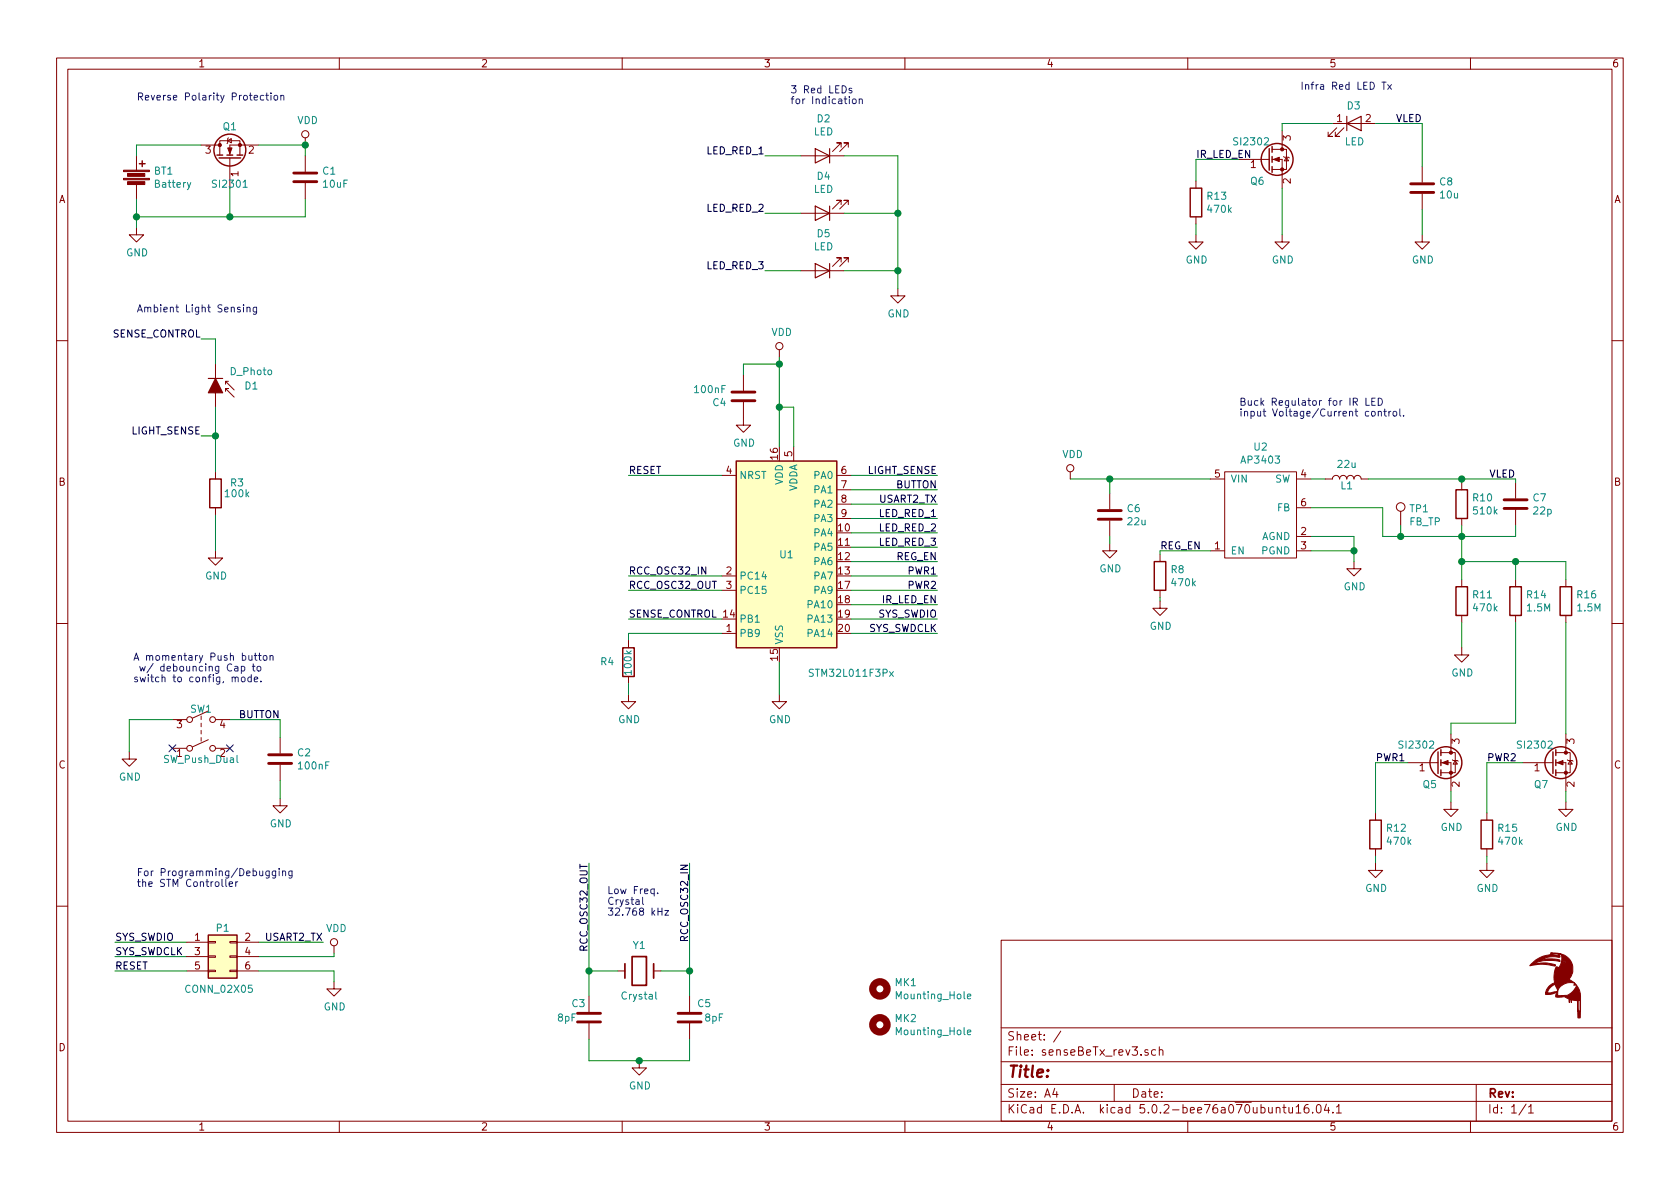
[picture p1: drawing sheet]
EESchema Schematic File Version 4
LIBS:senseBeTx_rev3-cache
EELAYER 26 0
EELAYER END
$Descr A4 11693 8268
encoding utf-8
Sheet 1 1
Title ""
Date ""
Rev ""
Comp ""
Comment1 ""
Comment2 ""
Comment3 ""
Comment4 ""
$EndDescr
$Comp
L senseBeTx_rev3-rescue:Battery-senseBeRx_rev1 BT1
U 1 1
P 950 1225
F 0 "BT1" H 1068 1271 50  0000 L CNN
F 1 "Battery" H 1068 1180 50  0000 L CNN
F 2 "senseBeTx_rev2_fp:AA_BAT_Holder" V 950 1265 60  0001 C CNN
F 3 "" V 950 1265 60  0000 C CNN
	1    950  1225
	1    0    0    -1  
$EndComp
$Comp
L senseBeTx_rev3-rescue:C-senseBeRx_rev1 C1
U 1 1
P 2125 1225
F 0 "C1" H 2240 1271 50  0000 L CNN
F 1 "10uF" H 2240 1180 50  0000 L CNN
F 2 "senseBeTx_rev1_fp:C_0805" H 2163 1075 30  0001 C CNN
F 3 "" H 2125 1225 60  0000 C CNN
	1    2125 1225
	1    0    0    -1  
$EndComp
$Comp
L senseBeTx_rev3-rescue:Crystal-senseBeRx_rev1 Y1
U 1 1
P 4450 6750
F 0 "Y1" H 4450 6575 50  0000 C CNN
F 1 "Crystal" H 4450 6927 50  0000 C CNN
F 2 "senseBeTx_rev2_fp:Crystal_C38-LF_d3.0mm_l8.0mm_Vertical" H 4450 6750 50  0001 C CNN
F 3 "" H 4450 6750 50  0000 C CNN
	1    4450 6750
	-1   0    0    1   
$EndComp
$Comp
L senseBeTx_rev3-rescue:D_Photo-senseBeRx_rev1 D1
U 1 1
P 1500 2725
F 0 "D1" V 1450 2975 50  0000 C CNN
F 1 "D_Photo" V 1350 2975 50  0000 C CNN
F 2 "LED_THT:LED_D5.0mm" H 1450 2725 50  0001 C CNN
F 3 "~" H 1450 2725 50  0001 C CNN
	1    1500 2725
	0    1    1    0   
$EndComp
$Comp
L senseBeTx_rev3-rescue:GND-senseBeRx_rev1 #PWR01
U 1 1
P 950 1575
F 0 "#PWR01" H 950 1325 50  0001 C CNN
F 1 "GND" H 955 1402 50  0000 C CNN
F 2 "" H 950 1575 60  0000 C CNN
F 3 "" H 950 1575 60  0000 C CNN
	1    950  1575
	1    0    0    -1  
$EndComp
$Comp
L senseBeTx_rev3-rescue:LOGO-senseBeRx_rev1 #G1
U 1 1
P 10825 6850
F 0 "#G1" H 10825 6652 60  0001 C CNN
F 1 "LOGO" H 10825 7048 60  0001 C CNN
F 2 "" H 10825 6850 60  0001 C CNN
F 3 "" H 10825 6850 60  0001 C CNN
	1    10825 6850
	1    0    0    -1  
$EndComp
$Comp
L senseBeTx_rev3-rescue:Mounting_Hole-senseBeRx_rev1 MK2
U 1 1
P 6125 7125
F 0 "MK2" H 6225 7171 50  0000 L CNN
F 1 "Mounting_Hole" H 6225 7080 50  0000 L CNN
F 2 "MountingHole:MountingHole_3.2mm_M3" H 6125 7125 50  0001 C CNN
F 3 "" H 6125 7125 50  0001 C CNN
	1    6125 7125
	1    0    0    -1  
$EndComp
$Comp
L Device:Q_NMOS_GSD Q1
U 1 1
P 1600 1100
F 0 "Q1" V 1825 1100 50  0000 C CNN
F 1 "SI2301" V 1425 1100 50  0000 C CNN
F 2 "senseBeTx_rev1_fp:SOT-23" H 1800 1200 50  0001 C CNN
F 3 "~" H 1600 1100 50  0001 C CNN
	1    1600 1100
	0    -1   -1   0   
$EndComp
$Comp
L Switch:SW_DPST SW1
U 1 1
P 1400 5100
F 0 "SW1" H 1400 5275 50  0000 C CNN
F 1 "SW_Push_Dual" H 1400 4925 50  0000 C CNN
F 2 "Button_Switch_THT:SW_PUSH_6mm" H 1400 5300 50  0001 C CNN
F 3 "" H 1400 5300 50  0001 C CNN
	1    1400 5100
	1    0    0    -1  
$EndComp
$Comp
L senseBeTx_rev3-rescue:VDD-senseBeRx_rev1 #PWR04
U 1 1
P 2125 1000
F 0 "#PWR04" H 2125 850 50  0001 C CNN
F 1 "VDD" H 2142 1173 50  0000 C CNN
F 2 "" H 2125 1000 60  0000 C CNN
F 3 "" H 2125 1000 60  0000 C CNN
	1    2125 1000
	1    0    0    -1  
$EndComp
$Comp
L MCU_ST_STM32L0:STM32L011F3Px U1
U 1 1
P 5525 3800
F 0 "U1" H 5475 3750 50  0000 C CNN
F 1 "STM32L011F3Px" H 5925 2925 50  0000 C CNN
F 2 "Package_SO:TSSOP-20_4.4x6.5mm_P0.65mm" H 5125 3100 50  0001 R CNN
F 3 "http://www.st.com/st-web-ui/static/active/en/resource/technical/document/datasheet/DM00206508.pdf" H 5525 3800 50  0001 C CNN
	1    5525 3800
	1    0    0    -1  
$EndComp
Wire Wire Line
	950  1075 950  1000
Wire Wire Line
	950  1000 1400 1000
Wire Wire Line
	1800 1000 2125 1000
Wire Wire Line
	2125 1075 2125 1000
Wire Wire Line
	950  1375 950  1500
Wire Wire Line
	2125 1375 2125 1500
Wire Wire Line
	2125 1500 1600 1500
Connection ~ 950  1500
Wire Wire Line
	950  1500 950  1575
Wire Wire Line
	1600 1300 1600 1500
Connection ~ 1600 1500
Wire Wire Line
	1600 1500 950  1500
$Comp
L senseBeTx_rev3-rescue:Mounting_Hole-senseBeRx_rev1 MK1
U 1 1
P 6125 6875
F 0 "MK1" H 6225 6921 50  0000 L CNN
F 1 "Mounting_Hole" H 6225 6830 50  0000 L CNN
F 2 "MountingHole:MountingHole_3.2mm_M3" H 6125 6875 50  0001 C CNN
F 3 "" H 6125 6875 50  0001 C CNN
	1    6125 6875
	1    0    0    -1  
$EndComp
$Comp
L senseBeTx_rev3-rescue:C-senseBeRx_rev1 C3
U 1 1
P 4100 7075
F 0 "C3" H 3975 7175 50  0000 L CNN
F 1 "8pF" H 3875 7075 50  0000 L CNN
F 2 "Capacitor_SMD:C_0603_1608Metric_Pad1.05x0.95mm_HandSolder" H 4138 6925 30  0001 C CNN
F 3 "" H 4100 7075 60  0000 C CNN
	1    4100 7075
	1    0    0    -1  
$EndComp
$Comp
L senseBeTx_rev3-rescue:C-senseBeRx_rev1 C5
U 1 1
P 4800 7075
F 0 "C5" H 4850 7175 50  0000 L CNN
F 1 "8pF" H 4900 7075 50  0000 L CNN
F 2 "Capacitor_SMD:C_0603_1608Metric_Pad1.05x0.95mm_HandSolder" H 4838 6925 30  0001 C CNN
F 3 "" H 4800 7075 60  0000 C CNN
	1    4800 7075
	1    0    0    -1  
$EndComp
$Comp
L senseBeTx_rev3-rescue:GND-senseBeRx_rev1 #PWR010
U 1 1
P 4450 7375
F 0 "#PWR010" H 4450 7125 50  0001 C CNN
F 1 "GND" H 4455 7202 50  0000 C CNN
F 2 "" H 4450 7375 60  0000 C CNN
F 3 "" H 4450 7375 60  0000 C CNN
	1    4450 7375
	1    0    0    -1  
$EndComp
Text Label 4375 4000 0    50   ~ 0
RCC_OSC32_IN
Text Label 4375 4100 0    50   ~ 0
RCC_OSC32_OUT
Text Label 4800 6000 3    50   ~ 0
RCC_OSC32_IN
Text Label 4100 6000 3    50   ~ 0
RCC_OSC32_OUT
Wire Wire Line
	4100 7225 4100 7375
Wire Wire Line
	4800 7225 4800 7375
Text Label 2250 6550 2    50   ~ 0
USART2_TX
Text Label 6525 3300 2    50   ~ 0
LIGHT_SENSE
Text Label 6525 4300 2    50   ~ 0
SYS_SWDIO
Text Label 6525 4400 2    50   ~ 0
SYS_SWDCLK
Wire Wire Line
	5925 3300 6525 3300
Wire Wire Line
	5925 3400 6525 3400
Wire Wire Line
	1800 6550 2250 6550
Wire Wire Line
	800  6550 1300 6550
Wire Wire Line
	5925 3700 6525 3700
Wire Wire Line
	6525 4300 5925 4300
Wire Wire Line
	5925 4400 6525 4400
Wire Wire Line
	5925 4100 6525 4100
Text Label 1400 3025 2    50   ~ 0
LIGHT_SENSE
Text Label 1950 5000 2    50   ~ 0
BUTTON
Text Label 6525 3500 2    50   ~ 0
USART2_TX
Wire Wire Line
	5925 3500 6525 3500
Wire Wire Line
	6525 3600 5925 3600
Wire Wire Line
	5925 4200 6525 4200
Wire Wire Line
	5925 3800 6525 3800
Wire Wire Line
	5925 4000 6525 4000
Wire Wire Line
	6525 3900 5925 3900
Text Label 800  6550 0    50   ~ 0
SYS_SWDIO
Text Label 800  6650 0    50   ~ 0
SYS_SWDCLK
$Comp
L senseBeTx_rev3-rescue:GND-senseBeRx_rev1 #PWR02
U 1 1
P 2325 6825
F 0 "#PWR02" H 2325 6575 50  0001 C CNN
F 1 "GND" H 2330 6652 50  0000 C CNN
F 2 "" H 2325 6825 60  0000 C CNN
F 3 "" H 2325 6825 60  0000 C CNN
	1    2325 6825
	1    0    0    -1  
$EndComp
Wire Wire Line
	800  6650 1300 6650
$Comp
L senseBeTx_rev3-rescue:C-senseBeRx_rev1 C2
U 1 1
P 1950 5275
F 0 "C2" H 2065 5321 50  0000 L CNN
F 1 "100nF" H 2065 5230 50  0000 L CNN
F 2 "Capacitor_SMD:C_0603_1608Metric_Pad1.05x0.95mm_HandSolder" H 1988 5125 30  0001 C CNN
F 3 "" H 1950 5275 60  0000 C CNN
	1    1950 5275
	1    0    0    -1  
$EndComp
$Comp
L senseBeTx_rev3-rescue:GND-senseBeRx_rev1 #PWR08
U 1 1
P 1950 5550
F 0 "#PWR08" H 1950 5300 50  0001 C CNN
F 1 "GND" H 1955 5377 50  0000 C CNN
F 2 "" H 1950 5550 60  0000 C CNN
F 3 "" H 1950 5550 60  0000 C CNN
	1    1950 5550
	1    0    0    -1  
$EndComp
Wire Wire Line
	1950 5425 1950 5550
Wire Wire Line
	1600 5000 1950 5000
Wire Wire Line
	1950 5000 1950 5125
$Comp
L senseBeTx_rev3-rescue:GND-senseBeRx_rev1 #PWR03
U 1 1
P 900 5225
F 0 "#PWR03" H 900 4975 50  0001 C CNN
F 1 "GND" H 905 5052 50  0000 C CNN
F 2 "" H 900 5225 60  0000 C CNN
F 3 "" H 900 5225 60  0000 C CNN
	1    900  5225
	1    0    0    -1  
$EndComp
Wire Wire Line
	900  5225 900  5000
Wire Wire Line
	900  5000 1200 5000
$Comp
L senseBeTx_rev3-rescue:GND-senseBeRx_rev1 #PWR06
U 1 1
P 1500 3825
F 0 "#PWR06" H 1500 3575 50  0001 C CNN
F 1 "GND" H 1505 3652 50  0000 C CNN
F 2 "" H 1500 3825 60  0000 C CNN
F 3 "" H 1500 3825 60  0000 C CNN
	1    1500 3825
	1    0    0    -1  
$EndComp
$Comp
L senseBeTx_rev3-rescue:VDD-senseBeRx_rev1 #PWR012
U 1 1
P 5425 2475
F 0 "#PWR012" H 5425 2325 50  0001 C CNN
F 1 "VDD" H 5442 2648 50  0000 C CNN
F 2 "" H 5425 2475 60  0000 C CNN
F 3 "" H 5425 2475 60  0000 C CNN
	1    5425 2475
	1    0    0    -1  
$EndComp
$Comp
L senseBeTx_rev3-rescue:VDD-senseBeRx_rev1 #PWR07
U 1 1
P 2325 6625
F 0 "#PWR07" H 2325 6475 50  0001 C CNN
F 1 "VDD" H 2342 6798 50  0000 C CNN
F 2 "" H 2325 6625 60  0000 C CNN
F 3 "" H 2325 6625 60  0000 C CNN
	1    2325 6625
	1    0    0    -1  
$EndComp
Text Label 4375 3300 0    50   ~ 0
RESET
Wire Wire Line
	4375 3300 5025 3300
Text Label 800  6750 0    50   ~ 0
RESET
Wire Wire Line
	800  6750 1300 6750
Wire Wire Line
	2325 6650 1800 6650
$Comp
L senseBeTx_rev3-rescue:GND-senseBeRx_rev1 #PWR013
U 1 1
P 5425 4825
F 0 "#PWR013" H 5425 4575 50  0001 C CNN
F 1 "GND" H 5430 4652 50  0000 C CNN
F 2 "" H 5425 4825 60  0000 C CNN
F 3 "" H 5425 4825 60  0000 C CNN
	1    5425 4825
	1    0    0    -1  
$EndComp
Wire Wire Line
	5425 4825 5425 4600
Text Label 5325 1075 2    50   ~ 0
LED_RED_1
Text Label 5325 1475 2    50   ~ 0
LED_RED_2
$Comp
L senseBeTx_rev3-rescue:C-senseBeRx_rev1 C4
U 1 1
P 5175 2750
F 0 "C4" H 5290 2796 50  0000 L CNN
F 1 "100nF" H 5290 2705 50  0000 L CNN
F 2 "Capacitor_SMD:C_0603_1608Metric_Pad1.05x0.95mm_HandSolder" H 5213 2600 30  0001 C CNN
F 3 "" H 5175 2750 60  0000 C CNN
	1    5175 2750
	-1   0    0    1   
$EndComp
$Comp
L senseBeTx_rev3-rescue:GND-senseBeRx_rev1 #PWR011
U 1 1
P 5175 2900
F 0 "#PWR011" H 5175 2650 50  0001 C CNN
F 1 "GND" H 5180 2727 50  0000 C CNN
F 2 "" H 5175 2900 60  0000 C CNN
F 3 "" H 5175 2900 60  0000 C CNN
	1    5175 2900
	1    0    0    -1  
$EndComp
Wire Wire Line
	5175 2600 5175 2525
Text Notes 950  700  0    50   ~ 0
Reverse Polarity Protection
Text Notes 925  4750 0    50   ~ 0
A momentary Push button\n w/ debouncing Cap to \nswitch to config, mode.
Text Notes 950  2175 0    50   ~ 0
Ambient Light Sensing
Text Notes 950  6175 0    50   ~ 0
For Programming/Debugging \nthe STM Controller
Text Notes 4225 6375 0    50   ~ 0
Low Freq. \nCrystal\n32.768 kHz
Wire Wire Line
	4100 6000 4100 6750
Wire Wire Line
	4800 6000 4800 6750
Wire Wire Line
	4300 6750 4100 6750
Connection ~ 4100 6750
Wire Wire Line
	4100 6750 4100 6925
Wire Wire Line
	4600 6750 4800 6750
Connection ~ 4800 6750
Wire Wire Line
	4800 6750 4800 6925
Text Notes 5500 725  0    50   ~ 0
3 Red LEDs\nfor Indication
Text Notes 9050 625  0    50   ~ 0
Infra Red LED Tx
Text Label 6525 3400 2    50   ~ 0
BUTTON
Text Label 5325 1875 2    50   ~ 0
LED_RED_3
$Comp
L senseBeTx_rev3-rescue:R-senseBeRx_rev1 R3
U 1 1
P 1500 3425
F 0 "R3" H 1650 3500 50  0000 C CNN
F 1 "100k" H 1650 3425 50  0000 C CNN
F 2 "Resistor_SMD:R_0603_1608Metric_Pad1.05x0.95mm_HandSolder" V 1430 3425 30  0001 C CNN
F 3 "" H 1500 3425 30  0000 C CNN
	1    1500 3425
	1    0    0    -1  
$EndComp
Wire Wire Line
	1500 2350 1500 2525
$Comp
L senseBeTx_rev3-rescue:GND-senseBeRx_rev1 #PWR09
U 1 1
P 4375 4825
F 0 "#PWR09" H 4375 4575 50  0001 C CNN
F 1 "GND" H 4380 4652 50  0000 C CNN
F 2 "" H 4375 4825 60  0000 C CNN
F 3 "" H 4375 4825 60  0000 C CNN
	1    4375 4825
	1    0    0    -1  
$EndComp
Wire Wire Line
	5025 4400 4375 4400
Wire Wire Line
	4375 4400 4375 4450
$Comp
L senseBeTx_rev3-rescue:R-senseBeRx_rev1 R4
U 1 1
P 4375 4600
F 0 "R4" H 4575 4600 50  0000 R CNN
F 1 "100k" V 4375 4700 50  0000 R CNN
F 2 "Resistor_SMD:R_0603_1608Metric_Pad1.05x0.95mm_HandSolder" V 4305 4600 30  0001 C CNN
F 3 "" H 4375 4600 30  0000 C CNN
	1    4375 4600
	-1   0    0    1   
$EndComp
Wire Wire Line
	4375 4750 4375 4825
Wire Wire Line
	4100 7375 4450 7375
Connection ~ 2125 1000
Connection ~ 4450 7375
Wire Wire Line
	4450 7375 4800 7375
$Comp
L senseBeTx_rev3-rescue:AP3403-AP3403_LED_test-Ap3403_LED_test-rescue U2
U 1 1
P 8775 3575
F 0 "U2" H 8775 4050 50  0000 C CNN
F 1 "AP3403" H 8775 3959 50  0000 C CNN
F 2 "Ap3403_LED_test_fp:AP3403_U-DFN1616-6(Type G)" H 8775 3425 50  0001 C CNN
F 3 "" H 8775 3425 50  0001 C CNN
	1    8775 3575
	1    0    0    -1  
$EndComp
$Comp
L senseBeTx_rev3-rescue:R-AP3403_LED_test-Ap3403_LED_test-rescue R10
U 1 1
P 10175 3500
F 0 "R10" H 10245 3546 50  0000 L CNN
F 1 "510k" H 10245 3455 50  0000 L CNN
F 2 "Ap3403_LED_test_fp:R_0603_HandSoldering" V 10105 3500 50  0001 C CNN
F 3 "~" H 10175 3500 50  0001 C CNN
	1    10175 3500
	1    0    0    -1  
$EndComp
$Comp
L senseBeTx_rev3-rescue:C-AP3403_LED_test-Ap3403_LED_test-rescue C6
U 1 1
P 7725 3575
F 0 "C6" H 7840 3621 50  0000 L CNN
F 1 "22u" H 7840 3530 50  0000 L CNN
F 2 "Ap3403_LED_test_fp:C_0805_HandSoldering" H 7763 3425 50  0001 C CNN
F 3 "~" H 7725 3575 50  0001 C CNN
	1    7725 3575
	1    0    0    -1  
$EndComp
$Comp
L senseBeTx_rev3-rescue:GND-AP3403_LED_test-Ap3403_LED_test-rescue #PWR020
U 1 1
P 9425 3900
F 0 "#PWR020" H 9425 3650 50  0001 C CNN
F 1 "GND" H 9430 3727 50  0000 C CNN
F 2 "" H 9425 3900 50  0001 C CNN
F 3 "" H 9425 3900 50  0001 C CNN
	1    9425 3900
	1    0    0    -1  
$EndComp
$Comp
L senseBeTx_rev3-rescue:Q_NMOS_GSD-AP3403_LED_test-Ap3403_LED_test-rescue Q5
U 1 1
P 10000 5300
F 0 "Q5" H 9900 5150 50  0000 L CNN
F 1 "SI2302" H 9725 5425 50  0000 L CNN
F 2 "Package_TO_SOT_SMD:SOT-23_Handsoldering" H 10200 5400 50  0001 C CNN
F 3 "~" H 10000 5300 50  0001 C CNN
	1    10000 5300
	1    0    0    -1  
$EndComp
$Comp
L senseBeTx_rev3-rescue:LED-AP3403_LED_test-Ap3403_LED_test-rescue D3
U 1 1
P 9425 850
F 0 "D3" H 9475 975 50  0000 R CNN
F 1 "LED" H 9500 725 50  0000 R CNN
F 2 "LED_THT:LED_D5.0mm" H 9425 850 50  0001 C CNN
F 3 "~" H 9425 850 50  0001 C CNN
	1    9425 850 
	1    0    0    -1  
$EndComp
$Comp
L senseBeTx_rev3-rescue:GND-AP3403_LED_test-Ap3403_LED_test-rescue #PWR018
U 1 1
P 7725 3775
F 0 "#PWR018" H 7725 3525 50  0001 C CNN
F 1 "GND" H 7730 3602 50  0000 C CNN
F 2 "" H 7725 3775 50  0001 C CNN
F 3 "" H 7725 3775 50  0001 C CNN
	1    7725 3775
	1    0    0    -1  
$EndComp
Wire Wire Line
	7725 3725 7725 3775
Wire Wire Line
	7450 3325 7725 3325
Wire Wire Line
	7725 3325 7725 3425
Text Label 8075 3825 0    50   ~ 0
REG_EN
Wire Wire Line
	9125 3725 9425 3725
$Comp
L senseBeTx_rev3-rescue:L-AP3403_LED_test-Ap3403_LED_test-rescue L1
U 1 1
P 9375 3325
F 0 "L1" V 9325 3325 50  0000 C CNN
F 1 "22u" V 9474 3325 50  0000 C CNN
F 2 "Inductor_SMD:L_0805_2012Metric_Pad1.15x1.40mm_HandSolder" H 9375 3325 50  0001 C CNN
F 3 "~" H 9375 3325 50  0001 C CNN
	1    9375 3325
	0    -1   -1   0   
$EndComp
Wire Wire Line
	9125 3325 9225 3325
Wire Wire Line
	10175 3325 10175 3350
Wire Wire Line
	9525 3325 10175 3325
$Comp
L senseBeTx_rev3-rescue:C-AP3403_LED_test-Ap3403_LED_test-rescue C7
U 1 1
P 10550 3500
F 0 "C7" H 10665 3546 50  0000 L CNN
F 1 "22p" H 10665 3455 50  0000 L CNN
F 2 "Ap3403_LED_test_fp:C_0603_HandSoldering" H 10588 3350 50  0001 C CNN
F 3 "~" H 10550 3500 50  0001 C CNN
	1    10550 3500
	1    0    0    -1  
$EndComp
Wire Wire Line
	10175 3325 10550 3325
Wire Wire Line
	10550 3325 10550 3350
Connection ~ 10175 3325
Text Label 10550 3325 2    50   ~ 0
VLED
Wire Wire Line
	9125 3525 9625 3525
Wire Wire Line
	9625 3525 9625 3725
Wire Wire Line
	9625 3725 9750 3725
Wire Wire Line
	10175 3725 10175 3650
Wire Wire Line
	10175 3725 10550 3725
Wire Wire Line
	10550 3725 10550 3650
Connection ~ 10175 3725
$Comp
L senseBeTx_rev3-rescue:R-AP3403_LED_test-Ap3403_LED_test-rescue R11
U 1 1
P 10175 4175
F 0 "R11" H 10245 4221 50  0000 L CNN
F 1 "470k" H 10245 4130 50  0000 L CNN
F 2 "Ap3403_LED_test_fp:R_0603_HandSoldering" V 10105 4175 50  0001 C CNN
F 3 "~" H 10175 4175 50  0001 C CNN
	1    10175 4175
	1    0    0    -1  
$EndComp
Wire Wire Line
	10175 4325 10175 4500
$Comp
L senseBeTx_rev3-rescue:GND-AP3403_LED_test-Ap3403_LED_test-rescue #PWR021
U 1 1
P 10175 4500
F 0 "#PWR021" H 10175 4250 50  0001 C CNN
F 1 "GND" H 10180 4327 50  0000 C CNN
F 2 "" H 10175 4500 50  0001 C CNN
F 3 "" H 10175 4500 50  0001 C CNN
	1    10175 4500
	1    0    0    -1  
$EndComp
$Comp
L senseBeTx_rev3-rescue:R-AP3403_LED_test-Ap3403_LED_test-rescue R14
U 1 1
P 10550 4175
F 0 "R14" H 10620 4221 50  0000 L CNN
F 1 "1.5M" H 10620 4130 50  0000 L CNN
F 2 "Ap3403_LED_test_fp:R_0603_HandSoldering" V 10480 4175 50  0001 C CNN
F 3 "~" H 10550 4175 50  0001 C CNN
	1    10550 4175
	1    0    0    -1  
$EndComp
$Comp
L senseBeTx_rev3-rescue:C-AP3403_LED_test-Ap3403_LED_test-rescue C8
U 1 1
P 9900 1300
F 0 "C8" H 10015 1346 50  0000 L CNN
F 1 "10u" H 10015 1255 50  0000 L CNN
F 2 "Ap3403_LED_test_fp:C_0805_HandSoldering" H 9938 1150 50  0001 C CNN
F 3 "~" H 9900 1300 50  0001 C CNN
	1    9900 1300
	1    0    0    -1  
$EndComp
$Comp
L senseBeTx_rev3-rescue:GND-AP3403_LED_test-Ap3403_LED_test-rescue #PWR027
U 1 1
P 9900 1625
F 0 "#PWR027" H 9900 1375 50  0001 C CNN
F 1 "GND" H 9905 1452 50  0000 C CNN
F 2 "" H 9900 1625 50  0001 C CNN
F 3 "" H 9900 1625 50  0001 C CNN
	1    9900 1625
	1    0    0    -1  
$EndComp
$Comp
L senseBeTx_rev3-rescue:R-AP3403_LED_test-Ap3403_LED_test-rescue R16
U 1 1
P 10900 4175
F 0 "R16" H 10970 4221 50  0000 L CNN
F 1 "1.5M" H 10970 4130 50  0000 L CNN
F 2 "Ap3403_LED_test_fp:R_0603_HandSoldering" V 10830 4175 50  0001 C CNN
F 3 "~" H 10900 4175 50  0001 C CNN
	1    10900 4175
	1    0    0    -1  
$EndComp
$Comp
L senseBeTx_rev3-rescue:Q_NMOS_GSD-AP3403_LED_test-Ap3403_LED_test-rescue Q7
U 1 1
P 10800 5300
F 0 "Q7" H 10675 5150 50  0000 L CNN
F 1 "SI2302" H 10550 5425 50  0000 L CNN
F 2 "Package_TO_SOT_SMD:SOT-23_Handsoldering" H 11000 5400 50  0001 C CNN
F 3 "~" H 10800 5300 50  0001 C CNN
	1    10800 5300
	1    0    0    -1  
$EndComp
$Comp
L senseBeTx_rev3-rescue:GND-AP3403_LED_test-Ap3403_LED_test-rescue #PWR024
U 1 1
P 10100 5575
F 0 "#PWR024" H 10100 5325 50  0001 C CNN
F 1 "GND" H 10105 5402 50  0000 C CNN
F 2 "" H 10100 5575 50  0001 C CNN
F 3 "" H 10100 5575 50  0001 C CNN
	1    10100 5575
	1    0    0    -1  
$EndComp
Wire Wire Line
	10100 5500 10100 5575
$Comp
L senseBeTx_rev3-rescue:GND-AP3403_LED_test-Ap3403_LED_test-rescue #PWR028
U 1 1
P 10900 5575
F 0 "#PWR028" H 10900 5325 50  0001 C CNN
F 1 "GND" H 10905 5402 50  0000 C CNN
F 2 "" H 10900 5575 50  0001 C CNN
F 3 "" H 10900 5575 50  0001 C CNN
	1    10900 5575
	1    0    0    -1  
$EndComp
Wire Wire Line
	10900 5500 10900 5575
Wire Wire Line
	10100 5025 10100 5100
Text Label 9575 5300 0    50   ~ 0
PWR1
Text Label 10350 5300 0    50   ~ 0
PWR2
$Comp
L senseBeTx_rev3-rescue:Q_NMOS_GSD-AP3403_LED_test-Ap3403_LED_test-rescue Q6
U 1 1
P 8825 1100
F 0 "Q6" H 8700 950 50  0000 L CNN
F 1 "SI2302" H 8575 1225 50  0000 L CNN
F 2 "Package_TO_SOT_SMD:SOT-23_Handsoldering" H 9025 1200 50  0001 C CNN
F 3 "~" H 8825 1100 50  0001 C CNN
	1    8825 1100
	1    0    0    -1  
$EndComp
$Comp
L senseBeTx_rev3-rescue:GND-AP3403_LED_test-Ap3403_LED_test-rescue #PWR026
U 1 1
P 8925 1625
F 0 "#PWR026" H 8925 1375 50  0001 C CNN
F 1 "GND" H 8930 1452 50  0000 C CNN
F 2 "" H 8925 1625 50  0001 C CNN
F 3 "" H 8925 1625 50  0001 C CNN
	1    8925 1625
	1    0    0    -1  
$EndComp
Wire Wire Line
	8925 1300 8925 1625
Text Label 8325 1100 0    50   ~ 0
IR_LED_EN
Wire Wire Line
	9900 1450 9900 1625
Wire Wire Line
	9900 1150 9900 850 
Text Label 9900 850  2    50   ~ 0
VLED
$Comp
L senseBeTx_rev3-rescue:R-AP3403_LED_test-Ap3403_LED_test-rescue R8
U 1 1
P 8075 4000
F 0 "R8" H 8145 4046 50  0000 L CNN
F 1 "470k" H 8145 3955 50  0000 L CNN
F 2 "Ap3403_LED_test_fp:R_0603_HandSoldering" V 8005 4000 50  0001 C CNN
F 3 "~" H 8075 4000 50  0001 C CNN
	1    8075 4000
	1    0    0    -1  
$EndComp
$Comp
L senseBeTx_rev3-rescue:GND-AP3403_LED_test-Ap3403_LED_test-rescue #PWR019
U 1 1
P 8075 4175
F 0 "#PWR019" H 8075 3925 50  0001 C CNN
F 1 "GND" H 8080 4002 50  0000 C CNN
F 2 "" H 8075 4175 50  0001 C CNN
F 3 "" H 8075 4175 50  0001 C CNN
	1    8075 4175
	1    0    0    -1  
$EndComp
Wire Wire Line
	8075 4150 8075 4175
Wire Wire Line
	8075 3850 8075 3825
Wire Wire Line
	8075 3825 8425 3825
$Comp
L senseBeTx_rev3-rescue:R-AP3403_LED_test-Ap3403_LED_test-rescue R12
U 1 1
P 9575 5800
F 0 "R12" H 9645 5846 50  0000 L CNN
F 1 "470k" H 9645 5755 50  0000 L CNN
F 2 "Ap3403_LED_test_fp:R_0603_HandSoldering" V 9505 5800 50  0001 C CNN
F 3 "~" H 9575 5800 50  0001 C CNN
	1    9575 5800
	1    0    0    -1  
$EndComp
Wire Wire Line
	9575 5300 9575 5650
Wire Wire Line
	9575 5950 9575 6000
$Comp
L senseBeTx_rev3-rescue:GND-AP3403_LED_test-Ap3403_LED_test-rescue #PWR022
U 1 1
P 9575 6000
F 0 "#PWR022" H 9575 5750 50  0001 C CNN
F 1 "GND" H 9580 5827 50  0000 C CNN
F 2 "" H 9575 6000 50  0001 C CNN
F 3 "" H 9575 6000 50  0001 C CNN
	1    9575 6000
	1    0    0    -1  
$EndComp
$Comp
L senseBeTx_rev3-rescue:R-AP3403_LED_test-Ap3403_LED_test-rescue R15
U 1 1
P 10350 5800
F 0 "R15" H 10420 5846 50  0000 L CNN
F 1 "470k" H 10420 5755 50  0000 L CNN
F 2 "Ap3403_LED_test_fp:R_0603_HandSoldering" V 10280 5800 50  0001 C CNN
F 3 "~" H 10350 5800 50  0001 C CNN
	1    10350 5800
	1    0    0    -1  
$EndComp
Wire Wire Line
	10350 5650 10350 5300
Wire Wire Line
	10350 5300 10600 5300
$Comp
L senseBeTx_rev3-rescue:GND-AP3403_LED_test-Ap3403_LED_test-rescue #PWR025
U 1 1
P 10350 6000
F 0 "#PWR025" H 10350 5750 50  0001 C CNN
F 1 "GND" H 10355 5827 50  0000 C CNN
F 2 "" H 10350 6000 50  0001 C CNN
F 3 "" H 10350 6000 50  0001 C CNN
	1    10350 6000
	1    0    0    -1  
$EndComp
$Comp
L senseBeTx_rev3-rescue:R-AP3403_LED_test-Ap3403_LED_test-rescue R13
U 1 1
P 8325 1400
F 0 "R13" H 8395 1446 50  0000 L CNN
F 1 "470k" H 8395 1355 50  0000 L CNN
F 2 "Ap3403_LED_test_fp:R_0603_HandSoldering" V 8255 1400 50  0001 C CNN
F 3 "~" H 8325 1400 50  0001 C CNN
	1    8325 1400
	1    0    0    -1  
$EndComp
Wire Wire Line
	8325 1250 8325 1100
Wire Wire Line
	8325 1100 8625 1100
$Comp
L senseBeTx_rev3-rescue:GND-AP3403_LED_test-Ap3403_LED_test-rescue #PWR023
U 1 1
P 8325 1625
F 0 "#PWR023" H 8325 1375 50  0001 C CNN
F 1 "GND" H 8330 1452 50  0000 C CNN
F 2 "" H 8325 1625 50  0001 C CNN
F 3 "" H 8325 1625 50  0001 C CNN
	1    8325 1625
	1    0    0    -1  
$EndComp
Wire Wire Line
	8325 1550 8325 1625
Wire Wire Line
	9575 5300 9800 5300
$Comp
L senseBeTx_rev3-rescue:Test_Point-AP3403_LED_test-Ap3403_LED_test-rescue TP1
U 1 1
P 9750 3650
F 0 "TP1" H 9808 3770 50  0000 L CNN
F 1 "FB_TP" H 9808 3679 50  0000 L CNN
F 2 "Ap3403_LED_test_fp:Measurement_Point_Round-SMD-Pad_Small" H 9950 3650 50  0001 C CNN
F 3 "~" H 9950 3650 50  0001 C CNN
	1    9750 3650
	1    0    0    -1  
$EndComp
Wire Wire Line
	9750 3650 9750 3725
Connection ~ 9750 3725
Wire Wire Line
	9750 3725 10175 3725
$Comp
L Connector_Generic:Conn_02x03_Odd_Even P1
U 1 1
P 1500 6650
F 0 "P1" H 1550 6850 50  0000 C CNN
F 1 "CONN_02X05" H 1525 6425 50  0000 C CNN
F 2 "senseBeTx_rev2_fp:prog_connect" H 1500 5450 60  0001 C CNN
F 3 "" H 1500 5450 60  0000 C CNN
	1    1500 6650
	1    0    0    -1  
$EndComp
Wire Wire Line
	2325 6825 2325 6750
Wire Wire Line
	2325 6750 1800 6750
$Comp
L senseBeTx_rev3-rescue:VDD-senseBeRx_rev1 #PWR016
U 1 1
P 7450 3325
F 0 "#PWR016" H 7450 3175 50  0001 C CNN
F 1 "VDD" H 7467 3498 50  0000 C CNN
F 2 "" H 7450 3325 60  0000 C CNN
F 3 "" H 7450 3325 60  0000 C CNN
	1    7450 3325
	1    0    0    -1  
$EndComp
Text Label 6525 3900 2    50   ~ 0
REG_EN
Text Label 6525 4000 2    50   ~ 0
PWR1
Text Label 6525 4100 2    50   ~ 0
PWR2
Text Label 6525 4200 2    50   ~ 0
IR_LED_EN
Wire Wire Line
	1500 2825 1500 3025
Wire Wire Line
	1500 3575 1500 3825
Wire Wire Line
	1400 3025 1500 3025
Connection ~ 1500 3025
Wire Wire Line
	1500 3025 1500 3275
Wire Wire Line
	1500 2350 1400 2350
NoConn ~ 1200 5200
NoConn ~ 1600 5200
$Comp
L Device:LED D2
U 1 1
P 5725 1075
F 0 "D2" H 5717 820 50  0000 C CNN
F 1 "LED" H 5717 911 50  0000 C CNN
F 2 "" H 5725 1075 50  0001 C CNN
F 3 "~" H 5725 1075 50  0001 C CNN
	1    5725 1075
	-1   0    0    1   
$EndComp
$Comp
L Device:LED D4
U 1 1
P 5725 1475
F 0 "D4" H 5717 1220 50  0000 C CNN
F 1 "LED" H 5717 1311 50  0000 C CNN
F 2 "" H 5725 1475 50  0001 C CNN
F 3 "~" H 5725 1475 50  0001 C CNN
	1    5725 1475
	-1   0    0    1   
$EndComp
$Comp
L Device:LED D5
U 1 1
P 5725 1875
F 0 "D5" H 5717 1620 50  0000 C CNN
F 1 "LED" H 5717 1711 50  0000 C CNN
F 2 "" H 5725 1875 50  0001 C CNN
F 3 "~" H 5725 1875 50  0001 C CNN
	1    5725 1875
	-1   0    0    1   
$EndComp
Wire Wire Line
	5325 1075 5575 1075
Wire Wire Line
	5875 1075 6250 1075
Wire Wire Line
	6250 1075 6250 1475
Wire Wire Line
	5325 1475 5575 1475
Wire Wire Line
	5875 1475 6250 1475
Connection ~ 6250 1475
Wire Wire Line
	6250 1475 6250 1875
Wire Wire Line
	5325 1875 5575 1875
Wire Wire Line
	5875 1875 6250 1875
Connection ~ 6250 1875
Text Label 6525 3600 2    50   ~ 0
LED_RED_1
Text Label 6525 3700 2    50   ~ 0
LED_RED_2
Text Label 6525 3800 2    50   ~ 0
LED_RED_3
Text Label 4375 4300 0    50   ~ 0
SENSE_CONTROL
Text Label 1400 2350 2    50   ~ 0
SENSE_CONTROL
Wire Wire Line
	4375 4000 5025 4000
Wire Wire Line
	4375 4100 5025 4100
Wire Wire Line
	4375 4300 5025 4300
Wire Wire Line
	9575 850  9900 850 
Wire Wire Line
	8925 900  8925 850 
Wire Wire Line
	8925 850  9275 850 
$Comp
L senseBeTx_rev3-rescue:GND-AP3403_LED_test-Ap3403_LED_test-rescue #PWR0101
U 1 1
P 6250 2000
F 0 "#PWR0101" H 6250 1750 50  0001 C CNN
F 1 "GND" H 6255 1827 50  0000 C CNN
F 2 "" H 6250 2000 50  0001 C CNN
F 3 "" H 6250 2000 50  0001 C CNN
	1    6250 2000
	1    0    0    -1  
$EndComp
Wire Wire Line
	6250 1875 6250 2000
Wire Wire Line
	5425 2475 5425 2525
Wire Wire Line
	5175 2525 5425 2525
Connection ~ 5425 2525
Wire Wire Line
	2325 6625 2325 6650
Wire Wire Line
	10350 5950 10350 6000
Wire Wire Line
	5425 2525 5425 2825
Wire Wire Line
	9425 3725 9425 3825
Wire Wire Line
	9125 3825 9425 3825
Connection ~ 9425 3825
Wire Wire Line
	9425 3825 9425 3900
Wire Wire Line
	8425 3325 7725 3325
Connection ~ 7725 3325
Wire Wire Line
	10175 3725 10175 3900
Wire Wire Line
	10900 4325 10900 5100
Wire Wire Line
	10550 4325 10550 5025
Wire Wire Line
	10550 5025 10100 5025
Wire Wire Line
	10900 4025 10900 3900
Wire Wire Line
	10900 3900 10550 3900
Connection ~ 10175 3900
Wire Wire Line
	10175 3900 10175 4025
Wire Wire Line
	10550 4025 10550 3900
Connection ~ 10550 3900
Wire Wire Line
	10550 3900 10175 3900
Wire Wire Line
	5525 3100 5525 2825
Wire Wire Line
	5525 2825 5425 2825
Connection ~ 5425 2825
Wire Wire Line
	5425 2825 5425 3100
Text Notes 8625 2900 0    50   ~ 0
Buck Regulator for IR LED\ninput Voltage/Current control.
$EndSCHEMATC
